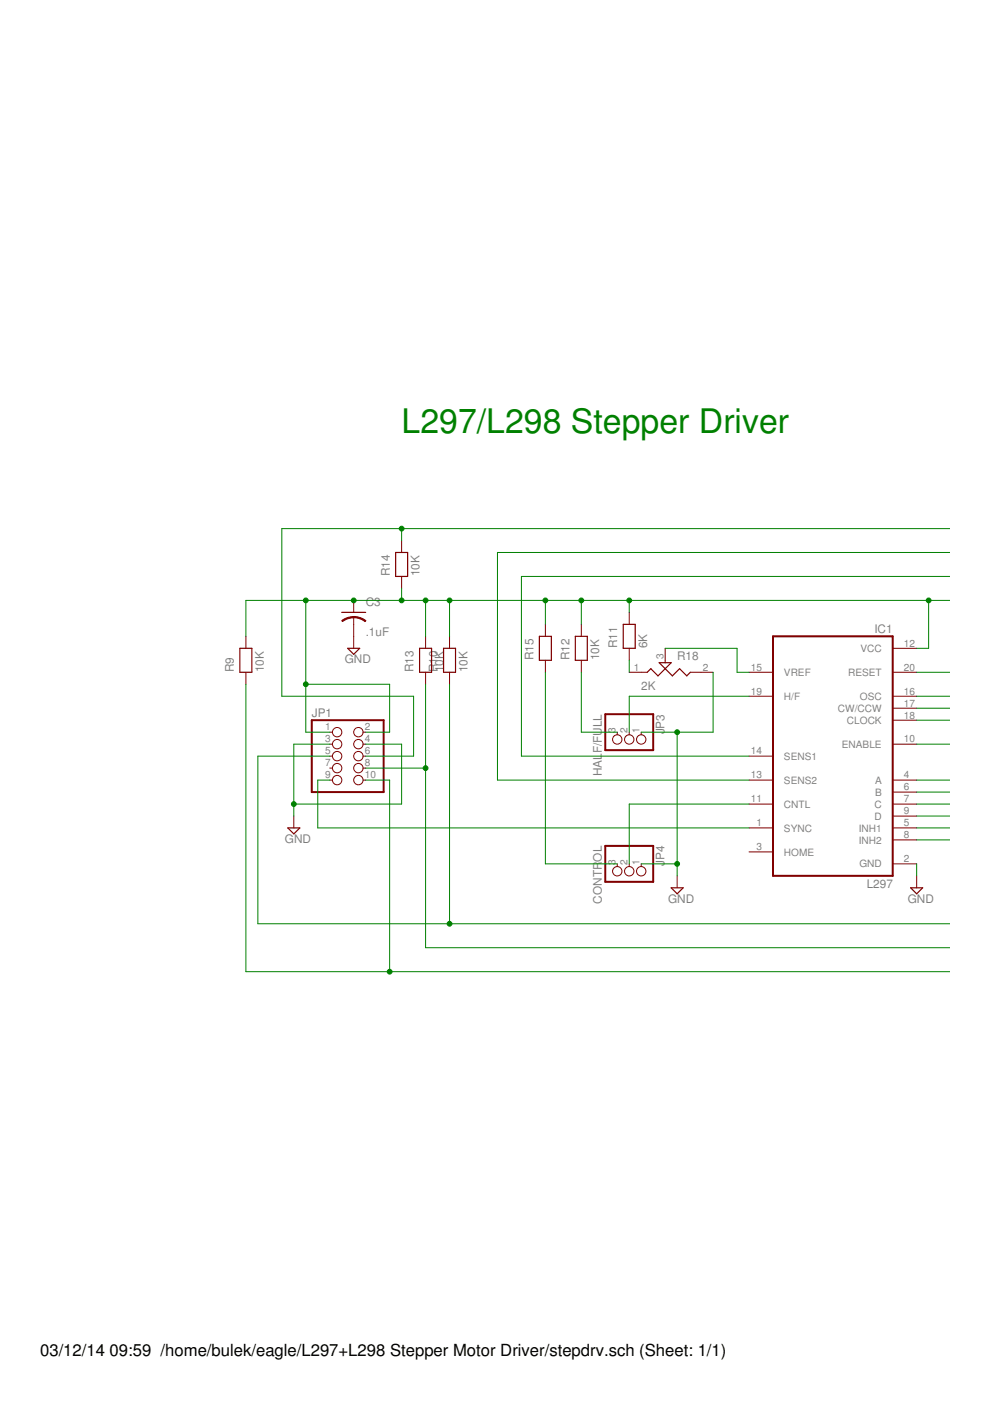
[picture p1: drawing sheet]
<svg xmlns="http://www.w3.org/2000/svg" width="210mm" height="297mm" viewBox="0 0 210 297" stroke-linecap="round" stroke-linejoin="round" font-family="sans-serif">
<path d="M163.9 134.9h25.4v50.8h-25.4zM66.1 152.7h15.2v15.2h-15.2zM128.3 151.4h10.2v7.6h-10.2zM128.3 179.3h10.2v7.7h-10.2z" fill="none" stroke="#800000" stroke-width=".42"/>
<g fill="none" stroke="#800000" stroke-width=".21">
<path d="M85.2 114.6v2.5M52.1 134.9v2.6M75 127.3v2.5M75 130.9v6.6M85.2 122.2v2.6M90.2 134.9v2.6M95.3 134.9v2.6M115.6 132.4v2.5M115.6 140v2.5M123.3 132.4v2.5M123.3 140v2.5M133.4 129.8v2.6"/>
<path d="M133.4 137.5v2.5M141 137.5v3M189.3 137.5h5.1M52.1 142.5v2.6M69.9 157.8h.6M69.9 155.2h.6M77 157.8h.5M77 155.2h.5M90.2 142.5v2.6M95.3 142.5v2.6M130.9 155.2v.6M133.4 142.5h3.8"/>
<path d="M133.4 155.2v.6M136 155.2v.6M146.4 142.5h4.8M158.8 142.5h5.1M158.8 147.6h5.1M189.3 157.8h5.1M189.3 142.5h5.1M189.3 147.6h5.1M189.3 150.2h5.1M189.3 152.7h5.1M62.3 173v2.5M69.9 165.4h.6"/>
<path d="M69.9 160.3h.6M69.9 162.9h.6M77 165.4h.5M77 160.3h.5M77 162.9h.5M158.8 175.5h5.1M158.8 165.4h5.1M158.8 170.5h5.1M158.8 160.3h5.1M189.3 175.5h5.1M189.3 165.4h5.1M189.3 167.9h5.1"/>
<path d="M189.3 170.5h5.1M189.3 178.1h5.1M189.3 173h5.1M130.9 183.2v.5M133.4 183.2v.5M136 183.2v.5M143.6 185.7v2.5M158.8 180.6h5.1M189.3 183.2h5.1M194.4 185.7v2.5"/>
<circle cx="71.5" cy="155.2" r=".99"/>
<circle cx="71.5" cy="157.8" r=".99"/>
<circle cx="76" cy="155.2" r=".99"/>
<circle cx="76" cy="157.8" r=".99"/>
<circle cx="130.9" cy="156.8" r=".99"/>
<circle cx="133.4" cy="156.8" r=".99"/>
<circle cx="136" cy="156.8" r=".99"/>
<circle cx="71.5" cy="160.3" r=".99"/>
<circle cx="71.5" cy="162.9" r=".99"/>
<circle cx="71.5" cy="165.4" r=".99"/>
<circle cx="76" cy="165.4" r=".99"/>
<circle cx="76" cy="162.9" r=".99"/>
<circle cx="76" cy="160.3" r=".99"/>
<circle cx="130.9" cy="184.7" r=".99"/>
<circle cx="133.4" cy="184.7" r=".99"/>
<circle cx="136" cy="184.7" r=".99"/>
</g>
<g fill="none" stroke="#800000" stroke-width=".25">
<path d="M83.9 117.1h2.5v5.1h-2.5zM50.9 137.5h2.5v5h-2.5zM72.5 129.8h5M73.7 137.5h2.6l-1.3 1.2zM89 137.5h2.5v5h-2.5zM94 137.5h2.6v5h-2.6zM114.4 134.9h2.5v5.1h-2.5zM122 134.9h2.5v5.1h-2.5zM132.1 132.4h2.6v5.1h-2.6zM137.2 142.5l.8-.7 1.5 1.5 2.8-2.8h-2.5l2.8 2.8 1.5-1.5 1.5 1.5 .8-.8M61 175.5h2.6l-1.3 1.3zM142.3 188.2h2.5l-1.2 1.3z"/>
<path d="M193.1 188.2h2.5l-1.2 1.3z"/>
</g>
<g fill="#800000" stroke="#800000" stroke-width=".21">
<path d="M75 130.7l1.4 .2 1.2 .7-.2 .2-.9-.5-1.5-.3z" fill-rule="evenodd"/>
<path d="M72.5 131.6l1.2-.7 1.3-.2v.3l-1.5 .3-.9 .5z" fill-rule="evenodd"/>
</g>
<g fill="none" stroke="#008000" stroke-width=".21">
<path d="M85.2 112.1v2.5M201.5 117.1h-96v48.3h53.3M201.5 112.1h-141.7v35.5h27.9v12.7h-10.2M64.8 127.3v27.9h5.1M85.2 124.8v2.5M90.2 127.3v7.6M95.3 127.3v7.6M115.6 127.3v5.1M123.3 127.3v5.1M133.4 127.3v2.5M133.4 140v2.5M141 137.5h15.3v5h2.5"/>
<path d="M196.9 127.3v10.2h-2.5M201.5 122.2h-90.9v38.1h48.2M201.5 127.3h-149.4v7.6M52.1 145.1v60.9h149.4M64.8 145.1h17.8v10.1h-5.1M69.9 157.8h-7.6v15.2M77.5 157.8h7.7v12.7h-22.9M90.2 145.1v55.8h111.3M95.3 145.1v50.8M115.6 142.5v40.7h15.3M123.3 142.5v12.7h7.6M143.6 155.2v30.5"/>
<path d="M151.2 142.5v12.7h-15.2M158.8 147.6h-25.4v7.6M194.4 157.8h7.1M194.4 152.7h7.1M194.4 150.2h7.1M194.4 142.5h7.1M194.4 147.6h7.1M69.9 165.4h-2.5v10.1h91.4M69.9 160.3h-15.2v35.6h146.8M77.5 165.4h5.1v40.6M77.5 162.9h12.7M158.8 170.5h-25.4v12.7"/>
<path d="M194.4 170.5h7.1M194.4 165.4h7.1M194.4 167.9h7.1M194.4 173h7.1M194.4 175.5h7.1M194.4 178.1h7.1M136 183.2h7.6M194.4 183.2v2.5"/>
</g>
<g fill="#008000" stroke="#008000" stroke-width=".21">
<circle cx="62.3" cy="170.5" r=".51"/>
<circle cx="143.6" cy="183.2" r=".51"/>
<circle cx="143.6" cy="155.2" r=".51"/>
<circle cx="90.2" cy="162.9" r=".51"/>
<circle cx="82.6" cy="206" r=".51"/>
<circle cx="85.2" cy="112.1" r=".51"/>
<circle cx="64.8" cy="145.1" r=".51"/>
<circle cx="196.9" cy="127.3" r=".51"/>
<circle cx="123.3" cy="127.3" r=".51"/>
<circle cx="133.4" cy="127.3" r=".51"/>
<circle cx="64.8" cy="127.3" r=".51"/>
<circle cx="85.2" cy="127.3" r=".51"/>
<circle cx="90.2" cy="127.3" r=".51"/>
<circle cx="95.3" cy="127.3" r=".51"/>
<circle cx="75" cy="127.3" r=".51"/>
<circle cx="115.6" cy="127.3" r=".51"/>
<circle cx="95.3" cy="195.9" r=".51"/>
</g>
<text font-size="7.2" fill="#008000" x="85.2" y="91.8">L297/L298 Stepper Driver</text>
<g font-size="3.5">
<text x="8.5" y="287.5">03/12/14</text>
<text x="23.2" y="287.5">09:59 /home/bulek/eagle/L297+L298 Stepper Motor Driver/stepdrv.sch (Sheet: 1/1)</text>
</g>
<g font-size="2.5" fill="#808080">
<text x="82.6" y="122.2" transform="rotate(-90 82.6 122.2)">R14</text>
<text x="89" y="122.2" transform="rotate(-90 89 122.2)">10K</text>
<text x="77.5" y="128.6">C3</text>
<text x="77.5" y="134.9">.1uF</text>
<text x="130.9" y="137.5" transform="rotate(-90 130.9 137.5)">R11</text>
<text x="137.2" y="137.5" transform="rotate(-90 137.2 137.5)">6K</text>
<text x="185.4" y="134.3">IC1</text>
<text x="49.6" y="142.5" transform="rotate(-90 49.6 142.5)">R9</text>
<text x="56" y="142.5" transform="rotate(-90 56 142.5)">10K</text>
<text x="73.1" y="140.6">GND</text>
<text x="87.7" y="142.5" transform="rotate(-90 87.7 142.5)">R13</text>
<text x="92.8" y="142.5" transform="rotate(-90 92.8 142.5)">R10</text>
<text x="94" y="142.5" transform="rotate(-90 94 142.5)">10K</text>
<text x="99.1" y="142.5" transform="rotate(-90 99.1 142.5)">10K</text>
<text x="113.1" y="140" transform="rotate(-90 113.1 140)">R15</text>
<text x="120.7" y="140" transform="rotate(-90 120.7 140)">R12</text>
<text x="127.1" y="140" transform="rotate(-90 127.1 140)">10K</text>
<text x="143.6" y="140">R18</text>
<text x="136" y="146.3">2K</text>
<text x="66.1" y="152.1">JP1</text>
<text x="140.9" y="155.7" transform="rotate(-90 140.9 155.7)">JP3</text>
<text x="127.6" y="159.8" transform="rotate(-90 127.6 159.8)">F/FULL</text>
<text x="127.6" y="164.6" transform="rotate(-90 127.6 164.6)">HAL</text>
<text x="60.4" y="178.7">GND</text>
<text x="127.6" y="182.7" transform="rotate(-90 127.6 182.7)">OL</text>
<text x="140.9" y="183.7" transform="rotate(-90 140.9 183.7)">J</text>
<text x="140.9" y="182.4" transform="rotate(-90 140.9 182.4)">P4</text>
<text x="127.6" y="191.6" transform="rotate(-90 127.6 191.6)">CONTR</text>
<text x="141.7" y="191.4">GND</text>
<text x="183.8" y="188.2">L297</text>
<text x="192.5" y="191.4">GND</text>
</g>
<g font-size="2.1" fill="#808080">
<text x="191.6" y="137.1">12</text>
<text x="134.4" y="142.2">1</text>
<text x="140.7" y="139.6" transform="rotate(-90 140.7 139.6)">3</text>
<text x="149" y="142.2">2</text>
<text x="159.2" y="142.2">15</text>
<text x="166.2" y="143.3">VREF</text>
<text x="179.8" y="143.3">RESET</text>
<text x="182.4" y="138.2">VCC</text>
<text x="191.6" y="142.2">20</text>
<text x="159.2" y="147.3">19</text>
<text x="166.2" y="148.4">H/F</text>
<text x="182.3" y="148.4">OSC</text>
<text x="191.6" y="147.3">16</text>
<text x="191.6" y="149.8">17</text>
<text x="68.9" y="154.9">1</text>
<text x="77.3" y="154.9">2</text>
<text x="130.5" y="155.4" transform="rotate(-90 130.5 155.4)">3</text>
<text x="133.1" y="155.4" transform="rotate(-90 133.1 155.4)">2</text>
<text x="135.6" y="155.4" transform="rotate(-90 135.6 155.4)">1</text>
<text x="177.7" y="150.9">CW/CCW</text>
<text x="179.6" y="153.5">CLOCK</text>
<text x="191.6" y="152.3">18</text>
<text x="68.9" y="157.4">3</text>
<text x="68.9" y="160">5</text>
<text x="77.3" y="157.4">4</text>
<text x="77.3" y="160">6</text>
<text x="159.2" y="160">14</text>
<text x="166.2" y="161.1">SENS1</text>
<text x="178.5" y="158.5">ENABLE</text>
<text x="191.6" y="157.4">10</text>
<text x="68.9" y="162.5">7</text>
<text x="68.9" y="165">9</text>
<text x="77.3" y="162.5">8</text>
<text x="77.3" y="165">10</text>
<text x="159.2" y="165">13</text>
<text x="166.2" y="166.2">SENS2</text>
<text x="185.5" y="166.2">A</text>
<text x="191.6" y="165">4</text>
<text x="191.6" y="167.6">6</text>
<text x="159.2" y="170.1">11</text>
<text x="166.2" y="171.2">CNTL</text>
<text x="185.4" y="171.2">C</text>
<text x="185.4" y="173.8">D</text>
<text x="185.5" y="168.7">B</text>
<text x="191.6" y="170.1">7</text>
<text x="191.6" y="172.7">9</text>
<text x="160.4" y="175.2">1</text>
<text x="166.2" y="176.3">SYNC</text>
<text x="182.1" y="176.3">INH1</text>
<text x="182.1" y="178.8">INH2</text>
<text x="191.6" y="175.2">5</text>
<text x="191.6" y="177.7">8</text>
<text x="130.5" y="183.4" transform="rotate(-90 130.5 183.4)">3</text>
<text x="133.1" y="183.4" transform="rotate(-90 133.1 183.4)">2</text>
<text x="135.6" y="183.4" transform="rotate(-90 135.6 183.4)">1</text>
<text x="160.4" y="180.3">3</text>
<text x="166.2" y="181.4">HOME</text>
<text x="182.2" y="183.9">GND</text>
<text x="191.6" y="182.8">2</text>
</g>
</svg>
